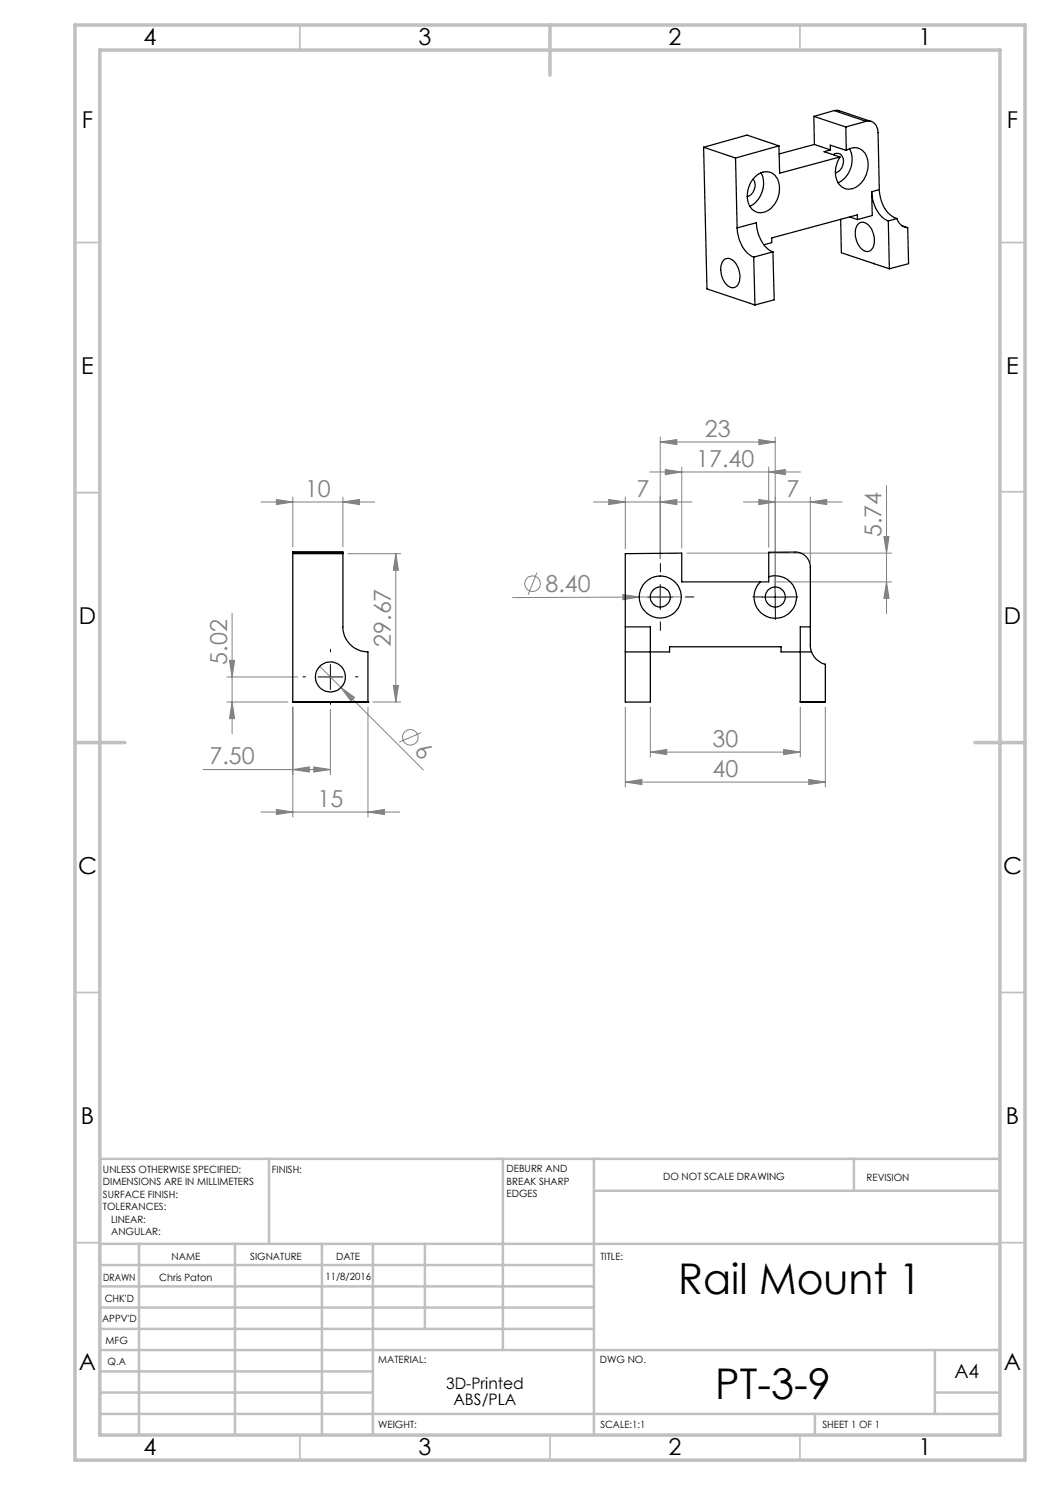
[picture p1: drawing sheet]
<svg xmlns="http://www.w3.org/2000/svg" width="210mm" height="297mm" viewBox="0 0 210 297" stroke-linecap="round" stroke-linejoin="round" font-family="sans-serif">
<g fill="none" stroke="#808080" stroke-width=".2">
<path d="M55.3 99.9l3.3 .5-3.3 .5zM58.6 99.4v10M68.6 99.4v10M121.7 99.9l3.4 .5-3.4 .5zM125.1 99.4v10.3M130 94.4h30.1M132 88.4l3.4-.5v1zM132 87.4v24.3M132 88.4h23M133.1 93.9l3.2 .5-3.2 .5zM136.3 93.4v16.2M151.8 99.9l3.2 .5-3.2 .5z"/>
<path d="M151.8 87.9l3.2 .5-3.2 .5zM153.7 94.4l3.4-.5v1zM153.7 93.4v16.1M155 87.4v31M162.1 99.4v13M177.3 97.1v25.6M52.2 100.4h22.7M68.6 100.4l3.3-.5v1zM69.6 110.7h10.6M79.2 110.7l.5 3.3h-1zM79.2 110.7v29.7M107.4 114.5l-1.8 4.5"/>
<path d="M118.7 100.4h19.7M124.6 118.9l3.2 .5-3.2 .5zM127.8 119.4l-25.3 .1M132 100.4l3.4-.5v1zM136.2 119.4h-8.4M137.4 110.6h40.9M148.7 100.4h19.7M154.8 116.4h23.5M162.1 100.4l3.2-.5v1zM176.8 107.3h1l-.5 3.3zM177.3 116.4l.5 3.3h-1zM45.4 135.4h14.2"/>
<path d="M45.9 132.1h1l-.5 3.3zM46.4 122.6v24.2M64 133.3l4.2 4.2M68.2 137.5l2.7 2-.7 .7zM68.2 137.5l16.5 16.5M78.7 137.1h1l-.5 3.3zM40.6 153.9h25.5M45.4 140.4h12.2M46.4 140.4l.5 3.3h-1zM58.6 153.9l3.3-.5v1zM58.6 141.4v22M62.8 153.4l3.3 .5-3.3 .5z"/>
<path d="M66.1 141.9v13M73.6 141.4v22M74.6 140.4h5.6M84.2 146.5l-4.3 1.9M125.1 156.4l3.3-.5v1zM125.1 141.4v16M125.1 156.4h40M130.1 150.4l3.3-.5v1zM130.1 141.4v10M130.1 150.4h30M156.7 149.9l3.4 .5-3.4 .5zM160.1 141.4v10"/>
<path d="M161.7 155.9l3.4 .5-3.4 .5zM165.1 141.4v16M52.2 162.4h27.7M55.3 161.9l3.3 .5-3.3 .5zM73.6 162.4l3.3-.5v1z"/>
<circle cx="106.5" cy="116.7" r="1.56"/>
<circle cx="82.1" cy="147.5" r="1.56"/>
</g>
<path d="M127.1 119.4h-1.7M132.1 114.4v-1.7M137.1 119.4h1.7M152.6 119.4h-2M155.1 116.9v-2M157.6 119.4h2M61.1 135.4h-.5M66.1 130.4v-.5M71.1 135.4h.5M132.1 124.4v1.7M155.1 121.9v2M66.1 140.4v.5" fill="none" stroke="#000" stroke-width=".2" stroke-dasharray="15.2 1.3 1.3 1.3"/>
<path d="M129.5 119.4h5M132 116.9v5M152.5 119.4h5.1M155 116.9v5M63.6 135.4h5M66.1 132.9v5" fill="none" stroke="#000" stroke-width=".2"/>
<g fill="none" stroke="#c0c0c0" stroke-width=".35">
<path d="M60 5v5M160 5v5M15 48.5h5M200 48.5h5M15 98.5h5M200 98.4h5M15 198.5h5M200 198.5h5M15 248.5h5M200 248.5h5M60 287v5M110 287v5"/>
<path d="M160 287v5"/>
</g>
<g fill="none" stroke="#c0c0c0" stroke-width=".5">
<path d="M53.8 231.8v17M100.6 231.8v38.2M118.8 231.8v55.2M118.8 238.2h81.2M170.8 231.8v6.4M200 231.8h-180v55.2M20 248.8h180M20 257.3h98.8M20 253h98.8M27.8 248.8v38.2M47 248.8v38.2M64.4 248.8v38.2"/>
<path d="M74.6 248.8v38.2M85 248.8v17M20 265.8h98.8M20 261.5h98.8M20 278.5h54.6M20 274.3h54.6M20 270h180M187 278.5h13M187 270v12.8M20 282.8h180M163 282.8v4.2"/>
</g>
<path d="M15 5h190v287h-190zM20 10h180v277h-180zM110 5v10M15 148.5h10M195 148.5h10" fill="none" stroke="#c0c0c0" stroke-width=".7"/>
<g fill="#808080">
<path d="M124.6 118.9l3.2 .5-3.2 .5z"/>
<path d="M68.2 137.5l2.7 2-.7 .7z"/>
<path d="M62.8 153.4l3.3 .5-3.3 .5zM58.6 153.9l3.3-.5v1zM73.6 162.4l3.3-.5v1zM55.3 161.9l3.3 .5-3.3 .5z"/>
<path d="M121.7 99.9l3.4 .5-3.4 .5zM132 100.4l3.4-.5v1zM132 88.4l3.4-.5v1zM151.8 87.9l3.2 .5-3.2 .5zM125.1 156.4l3.3-.5v1zM161.7 155.9l3.4 .5-3.4 .5z"/>
<path d="M133.1 93.9l3.2 .5-3.2 .5zM153.7 94.4l3.4-.5v1z"/>
<path d="M162.1 100.4l3.2-.5v1zM151.8 99.9l3.2 .5-3.2 .5z"/>
<path d="M78.7 137.1h1l-.5 3.3zM79.2 110.7l.5 3.3h-1zM46.4 140.4l.5 3.3h-1zM45.9 132.1h1l-.5 3.3z"/>
<path d="M176.8 107.3h1l-.5 3.3zM177.3 116.4l.5 3.3h-1z"/>
<path d="M130.1 150.4l3.3-.5v1zM156.7 149.9l3.4 .5-3.4 .5z"/>
<path d="M55.3 99.9l3.3 .5-3.3 .5zM68.6 100.4l3.3-.5v1z"/>
</g>
<g fill="none" stroke="#000" stroke-width=".25">
<path d="M140.7 29.5l.7 28.3 9.6 3.2M140.7 29.5l6.4 2.1M147.1 31.6l.3 14M150.6 35.8a2.38 2.38 0 0 1-1.2 3.5M150.9 35.5a2.69 2.69 0 0 1 2.6-1.1 2.69 2.69 0 0 1 2.1 1.8 4.9 4.9 0 0 1-3.1 6.3 2.73 2.73 0 0 1-3-2.8 5.7 5.7 0 0 1 1.4-4.2zM152.2 34.6a5.1 5.1 0 0 1-2.2 6.6M155.8 29.2l.1 5.4 12.1-3.2M155.8 29.2l-8.7 2.4M155.8 29.2l-6.4-2.2-8.7 2.5M162.8 23.3l6.4 2.1M162.8 23.3l.1 5.6M162.9 28.9l3.2 1.1"/>
<path d="M162.9 28.9l-7.1 1.9M166.1 30l-1.3 .3 3.2 1.1M166.1 30v-1l3.2 1.1M166.7 30.9a1.32 1.32 0 0 1 1.5 0 1.32 1.32 0 0 1 .5 1.5 2.25 2.25 0 0 1-1.6 2.1M166.8 22.1l1.1 .1 6.3 2.1M166.8 22.1l6.4 2.2M166.8 22.1l-4 1.2M169.2 25.4l.1 4.7M169.3 30.1a2.65 2.65 0 0 1 4.2 1.9 5 5 0 0 1-3.2 5.8 2.81 2.81 0 0 1-3.2-3.1 5.7 5.7 0 0 1 .9-3.3M169.9 29.7a5.1 5.1 0 0 1-2.3 6.8M173.2 24.3a2.01 2.01 0 0 1 2.4 2.2l.3 11.4M173.2 24.3l-4 1.1"/>
<path d="M174.3 38.3a6.5 6.5 0 0 0 3.4 5.9M174.3 38.3l.1 4.8-2.9 .8M175.9 37.9a6.1 6.1 0 0 0 3.5 5.8M175.9 37.9l-1.6 .4M144.6 52.1a1.44 1.44 0 0 1 2.4 .4 4 4 0 0 1 .4 4.6 1.48 1.48 0 0 1-2.3-.4 4.2 4.2 0 0 1-.5-4.6zM147.4 45.6a6.5 6.5 0 0 0 3.3 5.8M147.4 45.6l3.9-1a6.5 6.5 0 0 0 3.3 5.8M150.7 51.4l.3 9.6M154.6 50.4l-3.9 1M154.6 50.4l.2 9.6-3.8 1M168.1 43.8l.2 6.7 6.4 2.2M169.9 43.4l1.6 .5"/>
<path d="M171.5 43.9v-.9l-17.2 4.6v.9l-1.5 .5M171.6 44.9a1.45 1.45 0 0 1 2.3 .4 4 4 0 0 1 .4 4.6 1.5 1.5 0 0 1-2.4-.5 4 4 0 0 1-.3-4.5zM174.7 52.7h.1M174.7 52.7l3.2 1.1M177.7 44.2l.2 9.6M179.4 43.7a2.47 2.47 0 0 0 2.1 1.8M179.4 43.7l-1.7 .5M180.4 45.2l1.1 .3M181.5 45.5l.2 7.2-3.8 1.1M58.6 110.6h10M58.6 110.7h10M58.6 110.5h10"/>
<path d="M153.7 115.4a4.2 4.2 0 0 1 5.6 4.2 4.2 4.2 0 0 1-5.9 3.7 4.2 4.2 0 0 1-1.3-6.9M125.1 125.4h5v15h-5v-10M125.1 125.4v5M125.1 125.4v-14.7l11.2-.1v5.8h17.4v-5.9l5.4-.1a3 3 0 0 1 3 3v12M125.1 130.4h8.8v-1h22.3v1h6.1M162.1 125.4a17.7 17.7 0 0 0 .2 5M162.1 125.4h-2v15M162.3 130.4a4 4 0 0 0 2.8 2.5v7.5h-5M58.6 140.4v-30h10v15a5 5 0 0 0 5 5v10M58.6 140.4h.1M58.6 140.4h15M68.6 140.4h.1"/>
<path d="M73.6 140.4h.1M160.1 140.4h.1"/>
<circle cx="132.1" cy="119.4" r="2.01"/>
<circle cx="132.1" cy="119.4" r="4.2"/>
<circle cx="155.1" cy="119.4" r="2.01"/>
<circle cx="66.1" cy="135.4" r="3"/>
</g>
<g font-size="8.5">
<text x="135.7" y="258.8">Rail Mount 1</text>
<text x="143.1" y="279.7">PT-3-9</text>
</g>
<g font-size="4.7">
<text x="28.7" y="9">4</text>
<text x="83.7" y="9">3</text>
<text x="133.7" y="9">2</text>
<text x="183.7" y="9">1</text>
<text x="16.4" y="25.5">F</text>
<text x="201.4" y="25.5">F</text>
<text x="16.2" y="74.8">E</text>
<text x="201.2" y="74.8">E</text>
<text x="15.8" y="124.8">D</text>
<text x="200.8" y="124.8">D</text>
<text x="15.6" y="174.8">C</text>
<text x="200.6" y="174.8">C</text>
<text x="16.2" y="224.8">B</text>
<text x="201.2" y="224.8">B</text>
<text x="15.8" y="274">A</text>
<text x="200.8" y="274">A</text>
<text x="28.7" y="291">4</text>
<text x="83.7" y="291">3</text>
<text x="133.7" y="291">2</text>
<text x="183.7" y="291">1</text>
</g>
<g font-size="4.7" fill="#808080">
<text x="141" y="87.4">23</text>
<text x="139.3" y="93.4">17.40</text>
<text x="61" y="99.4">10</text>
<text x="127.3" y="99.4">7</text>
<text x="157.3" y="99.4">7</text>
<text x="176.3" y="107.4" transform="rotate(-90 176.3 107.4)">5.74</text>
<text x="109.1" y="118.4">8.40</text>
<text x="78.2" y="129.4" transform="rotate(-90 78.2 129.4)">29.67</text>
<text x="45.4" y="132.9" transform="rotate(-90 45.4 132.9)">5.02</text>
<text x="142.5" y="149.4">30</text>
<text x="41.9" y="152.9">7.50</text>
<text x="82.7" y="150.5" transform="rotate(45 82.7 150.5)">6</text>
<text x="142.5" y="155.4">40</text>
<text x="63.5" y="161.4">15</text>
</g>
<text font-size="3.9" x="190.9" y="275.5">A4</text>
<g font-size="3.2">
<text x="89.2" y="277.9">3D-Printed</text>
<text x="90.7" y="281.1">ABS/PLA</text>
</g>
<g font-size="2">
<text x="20.6" y="234.6">UNLESS OTHERWISE SPECIFIED:</text>
<text x="20.6" y="237.1">DIMENSIONS ARE IN MILLIMETERS</text>
<text x="20.6" y="239.6">SURFACE FINISH:</text>
<text x="54.4" y="234.6">FINISH:</text>
<text x="101.3" y="234.5">DEBURR AND</text>
<text x="101.3" y="237">BREAK SHARP</text>
<text x="101.3" y="239.5">EDGES</text>
<text x="132.6" y="236">DO NOT SCALE DRAWING</text>
<text x="173.3" y="236.2">REVISION</text>
<text x="20.6" y="242.1">TOLERANCES:</text>
<text x="22.2" y="244.6">LINEAR:</text>
<text x="22.2" y="247.1">ANGULAR:</text>
<text x="34.3" y="252">NAME</text>
<text x="50" y="251.9">SIGNATURE</text>
<text x="67.2" y="251.9">DATE</text>
<text x="120.1" y="251.9">TITLE:</text>
<text x="20.6" y="256.1">DRAWN</text>
<text x="31.8" y="256.1">Chris Paton</text>
<text x="65.1" y="255.9">11/8/2016</text>
<text x="20.9" y="260.3">CHK'D</text>
<text x="20.4" y="264.4">APPV'D</text>
<text x="21.1" y="268.8">MFG</text>
<text x="21.5" y="273">Q.A</text>
<text x="75.6" y="272.5">MATERIAL:</text>
<text x="120" y="272.5">DWG NO.</text>
<text x="75.6" y="285.5">WEIGHT:</text>
<text x="120.1" y="285.6">SCALE:1:1</text>
<text x="164.5" y="285.6">SHEET 1 OF 1</text>
</g>
</svg>
